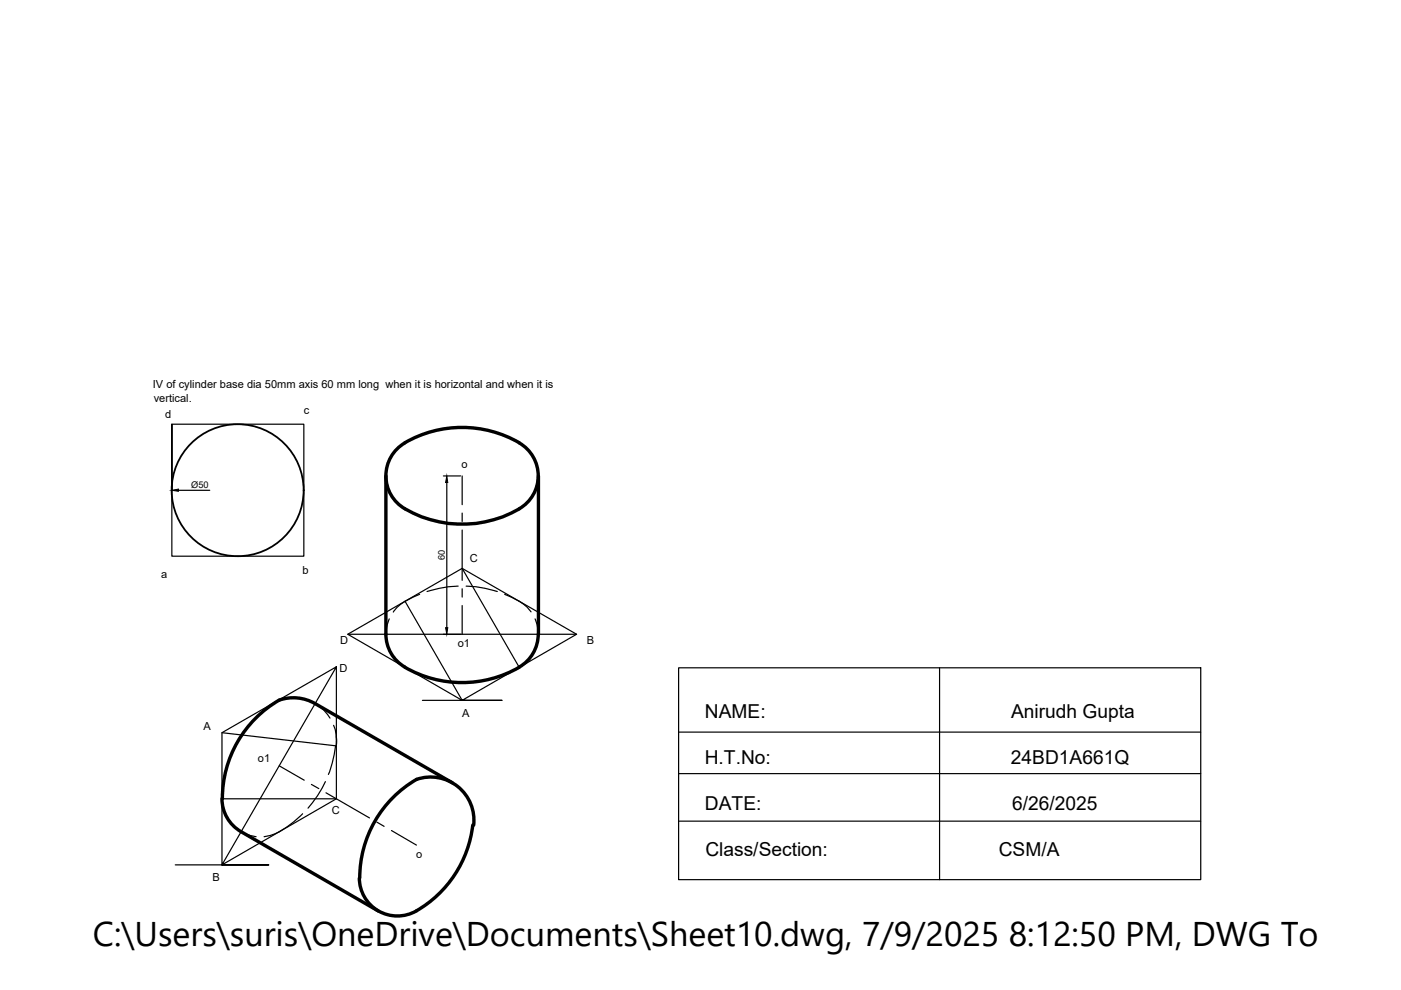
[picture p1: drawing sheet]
<svg xmlns="http://www.w3.org/2000/svg" width="297mm" height="210mm" viewBox="0 0 297 210" stroke-linecap="round" stroke-linejoin="round" font-family="sans-serif">
<!-- layer: 0 -->
<circle cx="50.4" cy="103.9" r="14" fill="none" stroke="#000" stroke-width=".38"/>
<g fill="none" stroke="#000" stroke-width=".25">
<path d="M36.4 89.9v28h28v-28h-28v14.1M37.8 104h6.7M94 100.9h3.6M94.7 102.3v30.8M98 100.9v6.1M98 108.8v1.8M98 112.4v10.6M73.7 134.5h48.5M82.5 131.2a8.4 8.4 0 0 0-.7 3.3M85.9 127.5l12.1 21-24.3-14 24.3-14 24.2 14-24.2 14h8.4h-16.8M85.9 127.5a6.6 6.6 0 0 0-2.5 2.3M89 126l-3.1 1.5"/>
<path d="M97.1 124.3a21.1 21.1 0 0 0-6.6 1.1M98 120.5l12.1 21M98 124.8v1.8M98 128.4v6.1M98.8 124.3a21.1 21.1 0 0 1 6.6 1.1M107 126a10.7 10.7 0 0 1 5.6 3.7M113.4 131.2a8.4 8.4 0 0 1 .8 3.3M47.1 155.3l24.2 2.8M66.8 149.2a8.4 8.4 0 0 1 3.2 3.1M70.7 153.8a9 9 0 0 1 .6 4.3M71.1 158.1a23.3 23.3 0 0 1-1.5 6.1M71.3 156.1v2.1"/>
<path d="M71.3 141.4l-24.2 42 24.2-14v-28l-24.2 13.9v28.1h9.9h-19.8M143.9 141.6h110.7v44.9h-110.7zM143.9 155.2h110.7M199.2 141.6v44.9M47.1 169.4h24.2M51.1 176.3l1 .5 2.2 .6M59.2 162.4l5.3 3M64.2 172.5a18.3 18.3 0 0 1-6.9 4.7l-1.3 .2M66 166.3l1.6 .9M69 165.7a23.6 23.6 0 0 1-3.7 5.7M69.1 168.1l9.2 5.3M79.9 174.3l1.5 .9"/>
<path d="M83 176.1l5.3 3.1M143.9 164h110.7M143.9 174.1h110.7"/>
</g>
<path d="M36.4 104l1.4-.3v.5zM94.7 100.9l.2 1.4h-.4zM94.5 133.1h.4l-.2 1.4z" fill="#000" stroke="#000" stroke-width=".21"/>
<g fill="none" stroke="#000" stroke-width=".72">
<path d="M85.8 93.9a8.1 8.1 0 0 0 0 14M85.8 93.9a24.2 24.2 0 0 1 24.3 0M110.1 93.9a8.1 8.1 0 0 1 0 14M81.8 100.9v33.6a8.1 8.1 0 0 0 4 6.9M85.9 107.9a24.3 24.3 0 0 0 24.2 0M114.2 100.9v33.6M114.1 134.5a8.1 8.1 0 0 1-4 6.9M59.2 148.4a9.2 9.2 0 0 1 7.6 .8l29.1 16.8M59.2 148.4a24.2 24.2 0 0 0-12.1 20.9M85.8 141.5a24.2 24.2 0 0 0 24.3 0M47.1 169.3a8.1 8.1 0 0 0 4 7M51.1 176.3l29.1 16.9"/>
<path d="M88.3 165.3a9.2 9.2 0 0 1 12.1 9.7M88.3 165.2a24.2 24.2 0 0 0-12 20.9M100.2 174.9a24.1 24.1 0 0 1-12.8 18.7 8.1 8.1 0 0 1-11.2-7.5"/>
</g>
<text font-size="7.3" x="19.7" y="200.6">C:\Users\suris\OneDrive\Documents\Sheet10.dwg, 7/9/2025 8:12:50 PM, DWG To PDF.p</text>
<g font-size="4.1">
<text x="149.5" y="152.2">NAME:</text>
<text x="214.4" y="152.2">Anirudh Gupta</text>
<text x="149.4" y="162">H.T.No:</text>
<text x="214.3" y="162">24BD1A661Q</text>
<text x="149.5" y="171.7">DATE:</text>
<text x="214.6" y="171.7">6/26/2025</text>
<text x="149.5" y="181.5">Class/Section:</text>
<text x="211.7" y="181.5">CSM/A</text>
</g>
<g font-size="2.3">
<text x="32.4" y="82.4">IV of cylinder base dia 50mm axis 60 mm long when it is horizontal and when it is</text>
<text x="32.6" y="85.2">vertical.</text>
<text x="35" y="88.6">d</text>
<text x="64.4" y="87.9">c</text>
<text x="97.8" y="99.2">o</text>
<text x="99.6" y="119.1">C</text>
<text x="34.1" y="122.5">a</text>
<text x="64.2" y="121.6">b</text>
<text x="72.1" y="136.5">D</text>
<text x="97.1" y="137.2">o1</text>
<text x="124.4" y="136.5">B</text>
<text x="72" y="142.5">D</text>
<text x="43.1" y="154.8">A</text>
<text x="98" y="151.9">A</text>
<text x="54.7" y="161.5">o1</text>
<text x="70.4" y="172.6">C</text>
<text x="88.3" y="182">o</text>
<text x="45" y="186.9">B</text>
</g>
<g font-size="2">
<text x="40.5" y="103.5">Ø50</text>
<text x="94.3" y="118.8" transform="rotate(-90 94.3 118.8)">60</text>
</g>
</svg>
